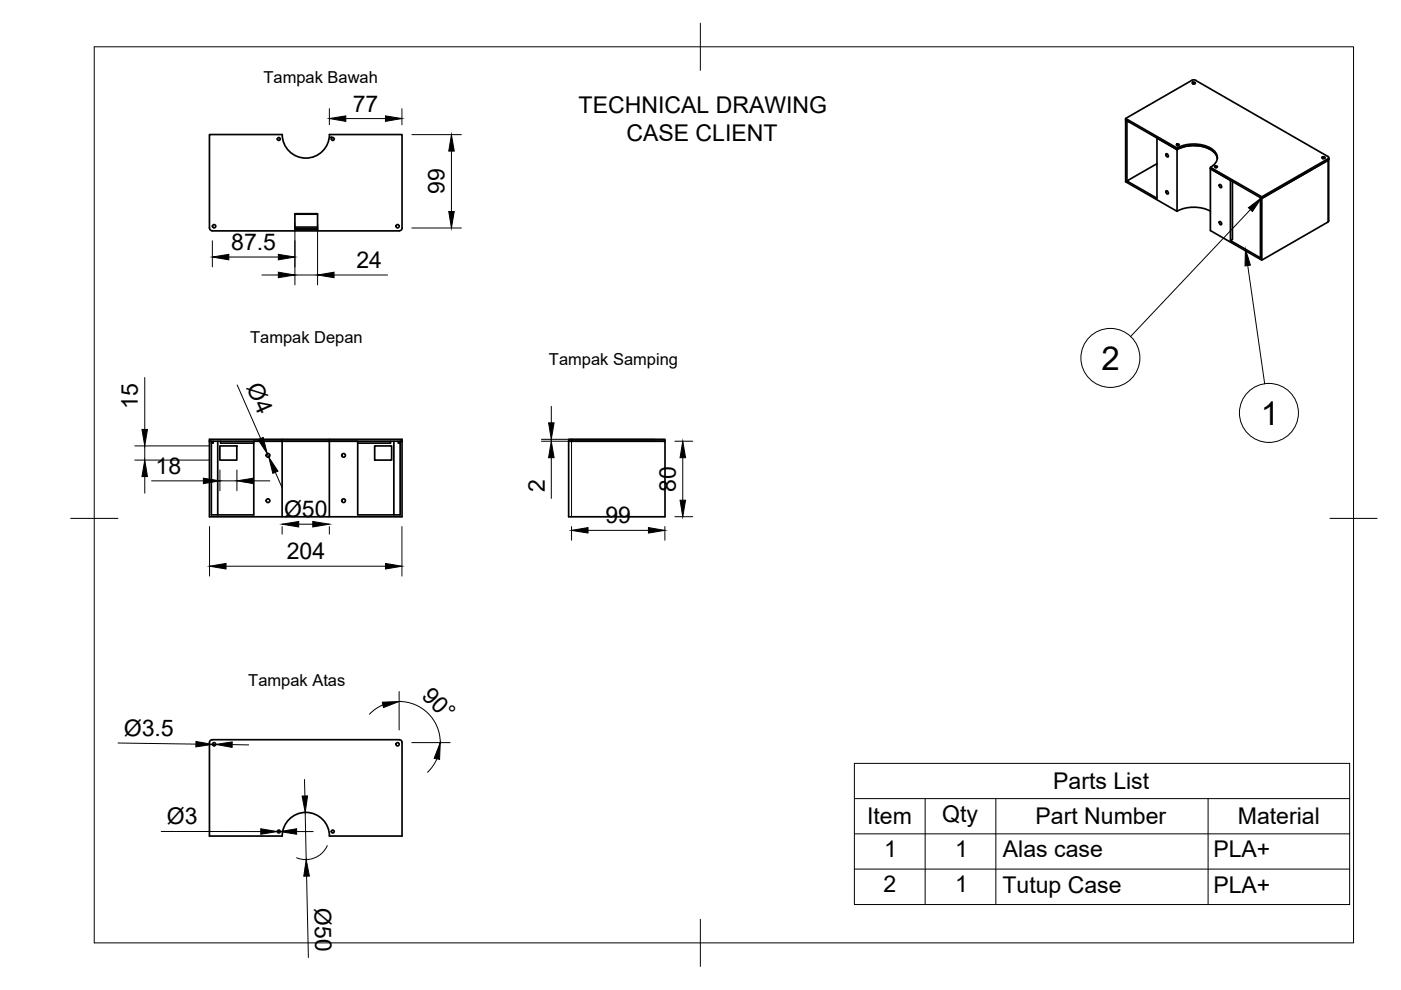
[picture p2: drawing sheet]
<svg xmlns="http://www.w3.org/2000/svg" width="297mm" height="210mm" viewBox="0 0 297 210" stroke-linecap="round" stroke-linejoin="round" font-family="sans-serif">
<!-- layer: Visible -->
<g fill="none" stroke="#000" stroke-width=".36">
<path d="M252.7 17.1l-14 8v.3M252.7 17h.8M252.9 17.5l.3-.1 .2 .2-.4 .2-.2-.2zM252.9 17.7h.4M253.5 17.1l28.2 16.2-.2 .4-14 8v.4l-.3-.2v12.8l-6.3-3.7 .4-.2v-12.3M69.8 28.5h15.4v19.8M69.8 28.5a5 5 0 0 1-5 5 5 5 0 0 1-5-5h-15.4v19.8a.6 .6 0 0 0 .6 .6M70.2 29.1h.1M238.7 25.4l.2 .2v12.8M238.7 25.1l10.9 6.3v.3M238.7 25.4v13.1l10.9 6.3M238.7 25.4l10.9 6.3"/>
<path d="M239.2 25.8l.3 .1M247.2 32.6l.4 .1 .1 .5-.4-.1zM249.5 30.6l.3-.1 .2 .2-.4 .2-.2-.2zM249.6 31.7l-4.3-2.4v12.7l-6.4-3.6 6.4-3.7M249.6 31.7v13.1M249.6 31.7a7.5 7.5 0 0 1 7.8 .5l.6 .9 .1 .5M249.6 31.4a7.5 7.5 0 0 1 7.7 .4 2.07 2.07 0 0 1 .8 2 2.07 2.07 0 0 1-1.5 1.7M249.6 30.9h.2M256.6 35.8v13.1l10.9 6.3 14.1-8.1 .1-.3M256.6 35.8l10.9 6.3 14-8.1-14 8.1v13.1M256.6 35.8l4.3 2.4v12.8M256.6 35.8v-.3l10.9 6.2"/>
<path d="M257.6 35.2h.3l.2 .2-.4 .1-.2-.1zM257.7 35.5h.2M258.5 39.2l.4 .1 .1 .5-.4-.1zM280.4 33.3l.3-.1 .3 .2-.5 .2-.2-.2zM280.4 33.6h.4M281.7 33.4v13.4M281.7 33.7l-.1 .3M45 49h17.5M62.5 48.5h4.8M62.5 45.4h4.8M62.5 48.1h4.8M67.3 49v-3.7h-4.8v3.7h22.1"/>
<path d="M85.3 48.3a.6 .6 0 0 1-.6 .6M247.2 40.5l.4 .1 .1 .5-.4-.1zM249.6 44.8a7.8 7.8 0 0 1 7 0M258.5 47l.4 .1 .1 .5-.4-.1zM45.2 93.5v.5h-.4M46.2 93.5v15.7M46.6 94.5h3.6v3.1h-3.6zM46.8 93.5v.5h7M59.8 93.1h-15.4v16.5h40.8v-16.1h-.4v15.7h-9v-15.7h-6v-.4h15.4v.4h-40.8h.4v15.7h9v-15.7h6v-.4h10M79.4 94.5h3.6v3.1h-3.6zM82.8 93.5v.5h-7M83.5 93.5v15.7"/>
<path d="M84.4 93.5v.5h.4M120.6 93.5h20.4v16.1h-20.4zM120.6 93.1h20.4v.4h-20.4zM59.8 109.6v-16.1h10v16.1M44.4 157.4a.6 .6 0 0 1 .6-.6h39.6a.6 .6 0 0 1 .7 .6M44.4 157.5v19.8h15.4a5 5 0 0 1 5-5.1 5 5 0 0 1 5 5.1M85.2 157.5v19.8h-15.4"/>
<circle cx="59.1" cy="29.5" r=".31"/>
<circle cx="70.6" cy="29.5" r=".31"/>
<circle cx="45.4" cy="48" r=".35"/>
<circle cx="84.3" cy="48" r=".35"/>
<circle cx="56.8" cy="96.5" r=".39"/>
<circle cx="72.8" cy="96.5" r=".39"/>
<circle cx="56.8" cy="106.2" r=".39"/>
<circle cx="72.8" cy="106.2" r=".39"/>
<circle cx="45.4" cy="157.8" r=".35"/>
<circle cx="84.3" cy="157.8" r=".35"/>
<circle cx="59.1" cy="176.3" r=".31"/>
<circle cx="70.6" cy="176.3" r=".31"/>
</g>
<circle cx="70.2" cy="29.1" r=".18" fill="#000"/>
<!-- layer: Visible Narrow -->
<path d="M281.5 33.7v13.4M121.2 93.1v16.5" fill="none" stroke="#000" stroke-width=".21"/>
<!-- layer: BORDER -->
<path d="M20 9.9h267v190h-267zM148.5 4.9v10M15 109.9h10M282 109.9h10M148.5 194.9v10" fill="none" stroke="#000" stroke-width=".21"/>
<!-- layer: FD_Dimensions -->
<g fill="none" stroke="#000" stroke-width=".21">
<path d="M69.8 23v3.5M73.3 25.1h8.4M85.2 23v3.5M87.3 28.5h10.5M95.7 32v12.8M45 51v5.6M48.5 54.5h10.5M55.5 58.3h3.5M62.5 47.4v13M62.5 58.3h4.8M67.3 47.4v13M70.8 58.3h11.4"/>
<path d="M87.3 48.3h10.5M28.6 97.6h15.9M28.6 94.5h15.9M30.7 80v11.1M30.7 94.5v3.1M46.6 99.6v4.4M50.2 99.6v4.4M50.3 81.6l5 11.4M56.7 96.2l.3 .7M114.8 93.5h24.1M114.8 93.1h24.1M116.9 86.1v3.6"/>
<path d="M116.9 93.1v.4M116.9 97v8.7M143.1 93.5h3.8M144.8 97v9.1M30.7 101v3.6M32.1 102h11M44.4 111.6v10.5M46.6 102h3.6M53.7 102h3.5M58.4 100.1l1.4 3.2M59.8 111.6v1.7M63.3 111.1h3"/>
<path d="M69.8 111.6v1.7M85.2 111.6v10.5M121.2 111.6v2.9M124.7 112.5h12.8M141 111.6v2.9M143.1 109.6h3.8M47.9 120.1h33.8M25 157.5l16.5 .3M45 157.8h.7M49.2 157.9h3.5M81.2 149.4l-1.5 .9-1.4 1.1M84.6 146.6v8.2"/>
<path d="M84.6 148.7a8.7 8.7 0 0 1 8.7 8.7M87.3 157.5h8.1M34.2 176.3h21.1M58.8 176.3h.6M62.9 176.3h3.5M64.6 165.3v3.5M64.7 172.2l.2 10.1M69.4 179.3a5 5 0 0 1-6.5 2.6M92.6 160.9l-.8 1.5-1.2 1.3M65 185.8l.4 17.2"/>
</g>
<g fill="#000" stroke="#000" stroke-width=".21">
<path d="M69.8 25.1l3.5-.5v1.1zM81.7 24.6l3.5 .5-3.5 .6zM95.7 28.5l.6 3.5h-1.2zM45 54.5l3.5-.6v1.2zM59 53.9l3.5 .6-3.5 .6zM59 57.7l3.5 .6-3.5 .6zM67.3 58.3l3.5-.6v1.2zM95.1 44.8h1.2l-.6 3.5zM30.1 91.1h1.2l-.6 3.4zM54.7 93.2l1.1-.5 .9 3.5zM57 96.9l1.9 3-1.1 .5zM116.3 89.7h1.2l-.6 3.4z"/>
<path d="M116.9 93.5l.6 3.5h-1.2zM144.8 93.5l.6 3.5h-1.2zM30.7 97.6l.6 3.4h-1.2zM43.1 101.4l3.5 .6-3.5 .5zM44.4 120.1l3.5-.6v1.1zM50.2 102l3.5-.6v1.1zM59.8 111.1l3.5-.5v1.1zM66.3 110.6l3.5 .5-3.5 .6zM81.7 119.5l3.5 .6-3.5 .5zM121.2 112.5l3.5-.6v1.1zM137.5 111.9l3.5 .6-3.5 .5zM144.2 106.1h1.2l-.6 3.5z"/>
<path d="M41.6 157.2l3.4 .6-3.5 .6zM45.7 157.8l3.5-.5v1.2zM81.1 148.9l3.5-.2-3.3 1.3zM55.3 175.7l3.5 .6-3.5 .6zM59.4 176.3l3.5-.6v1.2zM64.1 168.8h1.1l-.5 3.4zM93.3 157.5l-.1 3.5-1.1-.2zM64.9 182.3l.7 3.5h-1.2z"/>
</g>
<!-- layer: Parts Lists -->
<path d="M181.1 161.9h105.1v29.9h-105.1zM181.1 169.3h105.1M181.1 176.8h105.1M196.2 169.3v22.5M211.1 169.3v22.5M256.1 169.3v22.5M181.1 184.3h105.1" fill="none" stroke="#000" stroke-width=".21"/>
<!-- layer: Balloons -->
<g fill="none" stroke="#000" stroke-width=".21">
<circle cx="235.4" cy="75.9" r="6.3"/>
<circle cx="269" cy="87.5" r="6.3"/>
</g>
<!-- layer: 0 -->
<path d="M264.1 52.8l1 3.4-1.1 .2zM264.7 44l2.8-2.1-2 2.9z" fill="#000" stroke="#000" stroke-width=".21"/>
<path d="M264.5 56.3l3.6 25.1M265.1 44.4l-25.4 26.9" fill="none" stroke="#000" stroke-width=".21"/>
<g font-size="7">
<text x="233.6" y="78.4">2</text>
<text x="267.3" y="90.1">1</text>
</g>
<g font-size="4.9">
<text x="74.8" y="23.7">77</text>
<text x="122.7" y="24.1">TECHNICAL DRAWING</text>
<text x="132.8" y="29.9">CASE CLIENT</text>
<text x="94.3" y="41.2" transform="rotate(-90 94.3 41.2)">99</text>
<text x="49" y="53">87.5</text>
<text x="75.6" y="56.9">24</text>
<text x="52.2" y="82.1" transform="rotate(66 52.2 82.1)">Ø4</text>
<text x="29.2" y="86.7" transform="rotate(-90 29.2 86.7)">15</text>
<text x="33" y="100.5">18</text>
<text x="115.5" y="104.4" transform="rotate(-90 115.5 104.4)">2</text>
<text x="143.3" y="104.3" transform="rotate(-90 143.3 104.3)">80</text>
<text x="60.2" y="109.6">Ø50</text>
<text x="128.4" y="111">99</text>
<text x="60.8" y="118.6">204</text>
<text x="89.2" y="147.7" transform="rotate(45 89.2 147.7)">90°</text>
<text x="26.2" y="156" transform="rotate(1 26.2 156)">Ø3.5</text>
<text x="223.3" y="167.3">Parts List</text>
<text x="35.4" y="174.8">Ø3</text>
<text x="183.8" y="174.8">Item</text>
<text x="199.8" y="174.3">Qty</text>
<text x="219.6" y="174.8">Part Number</text>
<text x="262.4" y="174.8">Material</text>
<text x="187.5" y="181.7">1</text>
<text x="202.5" y="181.7">1</text>
<text x="212.6" y="181.8">Alas case</text>
<text x="257.3" y="181.8">PLA+</text>
<text x="187.3" y="189.2">2</text>
<text x="202.5" y="189.2">1</text>
<text x="212.5" y="189.3">Tutup Case</text>
<text x="257.3" y="189.3">PLA+</text>
<text x="66.7" y="192.6" transform="rotate(89 66.7 192.6)">Ø50</text>
</g>
<g font-size="3.5">
<text x="55.9" y="17.6">Tampak Bawah</text>
<text x="53" y="72.8">Tampak Depan</text>
<text x="116.4" y="77.5">Tampak Samping</text>
<text x="52.6" y="145.3">Tampak Atas</text>
</g>
</svg>
